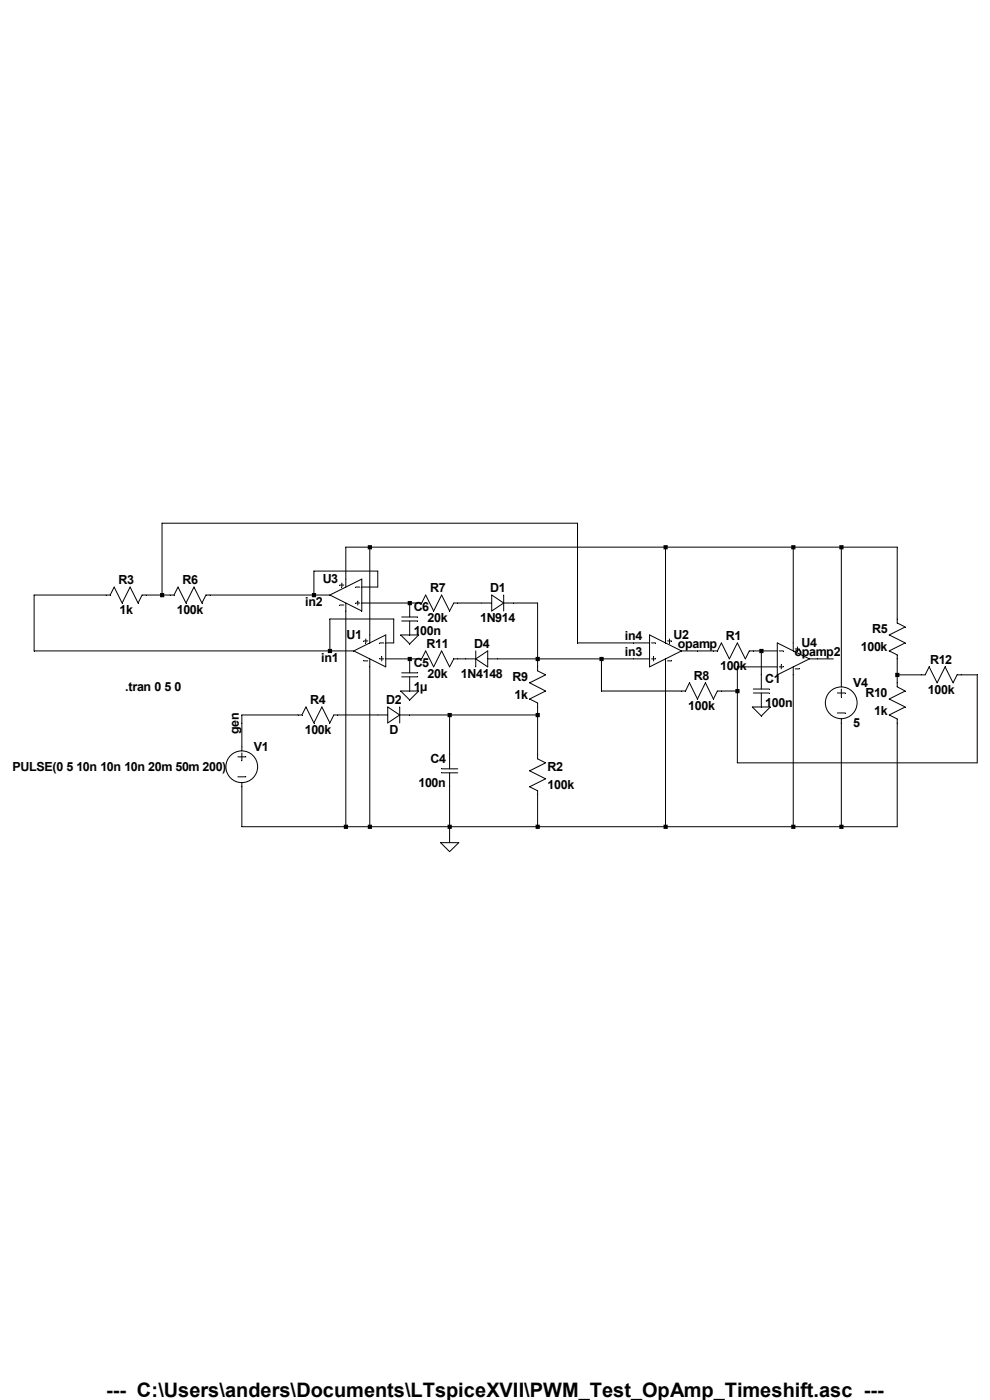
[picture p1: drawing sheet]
<svg xmlns="http://www.w3.org/2000/svg" width="210mm" height="297mm" viewBox="0 0 210 297" stroke-linecap="round" stroke-linejoin="round" font-family="sans-serif">
<g fill="none" stroke="#000" stroke-width=".21">
<path d="M78.4 116.1v20.3M141.2 116.1v20.3M168.3 116.1v22M178.5 116.1v29.6M34.4 126.2v-15.2h88.1v25.4h15.3M70 126.2h-26.3l-.9 1.7-1.7-3.4-1.6 3.4-1.7-3.4-.9 1.7h-6.8l-.8 1.7-1.7-3.4-1.7 3.4-1.7-3.4-.8 1.7h-16.2v11.9h67.9M70 126.2l6.8-3.3v6.7zM72.1 124.1h.8M72.1 128.4h.8M72.5 123.7v.8M73.4 124.5v-8.4h116.9v16.1l1.7 .8-3.4 1.7 3.4 1.7-3.4 1.7 1.7 .8v6.8l1.7 .9-3.4 1.7 3.4 1.7-3.4 1.7 1.7 .8v22.9h-139v-9.3M73.4 127.9v47.5"/>
<path d="M75.1 138.1l6.7-3.4v6.8zM75.5 124.5h.8M75.5 127.9h.8M75.9 127.5v.9M76.8 124.5h3.3v-3.3h-13.5v5M76.8 127.9h12.7l.8-1.7 1.7 3.4 1.7-3.4 1.7 3.4 .9-1.7h8M77.2 136h.8M77.6 135.6v.8M78.4 139.8v35.6M80.6 136.4h.8M80.6 139.8h.8M81 139.4v.8"/>
<path d="M81.8 136.4h1.7v-5.1h-13.5v6.8M81.8 139.8h7.7l.8-1.7 1.7 3.4 1.7-3.4 1.7 3.4 .9-1.7h4.6M85 134.7h3.8l-1.9 1.9zM85.2 130.9h3.4M85.2 131.7h3.4M86.9 127.9v3M86.9 131.7v3M86.9 139.8v2.9M100.9 138.1v3.4M100.9 139.8l2.6-1.7v3.4zM103.5 139.8h34.3M104.3 126.2l2.5 1.7-2.5 1.7z"/>
<path d="M106.8 127.9h7.2v14.4l1.7 .9-3.3 1.7 3.3 1.7-3.3 1.7 1.6 .8v11.9l1.7 .8-3.3 1.7 3.3 1.7-3.3 1.7 1.6 .9v7.6M106.8 126.2v3.4M127.6 139.8v6.8h17.8l.9-1.7 1.7 3.4 1.6-3.4 1.7 3.4 .9-1.7h4.2M137.8 134.7l6.8 3.4-6.8 3.4zM138.2 136.4h.9M138.2 139.8h.9M138.6 139.4v.8M141.2 139.8v35.6M141.6 136h.9M142 135.6v.8M144.6 138.1h7.6l.8-1.7 1.7 3.4 1.7-3.4 1.7 3.4 .9-1.7h5.9M161.5 138.1v8.1"/>
<path d="M164.9 136.4l6.8 3.4-6.8 3.4zM165.3 138.1h.9M168.7 137.7h.9M169.2 137.2v.9M171.7 139.8h5.1M51.3 159.7v1.7M77.2 140.2h.8M82.3 151.7h-11.5l-.8 1.7-1.7-3.4-1.7 3.4-1.7-3.4-.8 1.7h-12.8v7.6M82.3 150l2.5 1.7-2.5 1.7zM84.8 151.7h29.2M84.8 150v3.4M85 146.6h3.8l-1.9 1.9z"/>
<path d="M85.2 142.7h3.4M85.2 143.6h3.4M86.9 143.6v3M95.4 151.7v11.4M141.6 140.2h.9M159.6 150h3.8l-1.9 1.9zM159.8 147h3.4M159.8 146.2h3.4M161.5 147v3M164.9 141.5h-8.5v20.3h50.9v-18.6h-4.3l-.8 1.7-1.7-3.4-1.7 3.4-1.7-3.4-.8 1.7h-6M165.3 141.5h.9M165.7 141.1v.8"/>
<path d="M168.3 141.5v33.9M168.7 141.9h.9M177.6 147h1.7M177.6 151.3h1.7M178.5 146.2v1.7M178.5 152.5v22.9M50.5 160.6h1.7M50.5 164.8h1.7M93.5 178.8h3.8l-1.9 1.9zM93.7 164h3.4M93.7 163.1h3.4M95.4 164v14.8"/>
<circle cx="178.5" cy="149.1" r="3.4"/>
<circle cx="51.3" cy="162.7" r="3.4"/>
</g>
<g fill="#000">
<path d="M95 175h.8v.9h-.8zM113.6 139.4h.9v.9h-.9zM113.6 151.3h.9v.8h-.9zM113.6 175h.9v.9h-.9zM127.2 139.4h.9v.9h-.9zM140.8 115.7h.8v.8h-.8zM140.8 175h.8v.9h-.8zM156 146.2h.9v.9h-.9zM161.1 137.7h.9v.9h-.9zM167.9 115.7h.8v.8h-.8zM167.9 175h.8v.9h-.8zM178.1 115.7h.8v.8h-.8zM178.1 175h.8v.9h-.8zM189.9 142.7h.9v.9h-.9z" fill-rule="evenodd"/>
<path d="M34 125.8h.8v.9h-.8zM66.2 125.8h.9v.9h-.9zM69.6 137.7h.8v.9h-.8zM72.9 175h.9v.9h-.9zM78 115.7h.9v.8h-.9zM78 175h.9v.9h-.9zM86.5 127.5h.9v.9h-.9zM86.5 139.4h.9v.9h-.9zM95 151.3h.8v.8h-.8z" fill-rule="evenodd"/>
</g>
<text font-size="4.2" x="22.5" y="296.3">--- C:\Users\anders\Documents\LTspiceXVII\PWM_Test_OpAmp_Timeshift.asc ---</text>
<g font-size="2.7">
<text x="25.1" y="124">R3</text>
<text x="38.7" y="124">R6</text>
<text x="68.5" y="123.7">U3</text>
<text x="91.2" y="125.6">R7</text>
<text x="104" y="125.6">D1</text>
<text x="25.4" y="130.3">1k</text>
<text x="37.5" y="130.3">100k</text>
<text x="64.7" y="128.6">in2</text>
<text x="87.8" y="129.7">C6</text>
<text x="90.7" y="132">20k</text>
<text x="101.9" y="132">1N914</text>
<text x="73.5" y="135.6">U1</text>
<text x="87.8" y="134.7">100n</text>
<text x="90.5" y="137.5">R11</text>
<text x="100.6" y="137.5">D4</text>
<text x="132.5" y="135.8">in4</text>
<text x="142.9" y="135.6">U2</text>
<text x="143.8" y="137.5">opamp</text>
<text x="154" y="135.8">R1</text>
<text x="170" y="137.3">U4</text>
<text x="185" y="134.3">R5</text>
<text x="68.1" y="140.5">in1</text>
<text x="87.8" y="141.5">C5</text>
<text x="90.7" y="143.8">20k</text>
<text x="97.8" y="143.8">1N4148</text>
<text x="132.5" y="139.2">in3</text>
<text x="152.8" y="142.2">100k</text>
<text x="168.5" y="139.2">opamp2</text>
<text x="182.6" y="138.1">100k</text>
<text x="197.3" y="140.9">R12</text>
<text x="26.5" y="146.6">.tran 0 5 0</text>
<text x="65.8" y="149.4">R4</text>
<text x="81.9" y="149.4">D2</text>
<text x="87.8" y="146.6">1µ</text>
<text x="108.7" y="144.5">R9</text>
<text x="109.1" y="148.3">1k</text>
<text x="147.2" y="144.3">R8</text>
<text x="162.3" y="144.9">C1</text>
<text x="181" y="145.8">V4</text>
<text x="183.6" y="147.9">R10</text>
<text x="196.8" y="147.2">100k</text>
<text x="50.7" y="155.7" transform="rotate(-90 50.7 155.7)">gen</text>
<text x="64.6" y="155.7">100k</text>
<text x="82.6" y="155.7">D</text>
<text x="146" y="150.7">100k</text>
<text x="162.3" y="150">100n</text>
<text x="181" y="154.3">5</text>
<text x="185.4" y="151.7">1k</text>
<text x="53.8" y="159.3">V1</text>
<text x="91.3" y="161.9">C4</text>
<text x="2.7" y="163.7">PULSE(0 5 10n 10n 10n 20m 50m 200)</text>
<text x="88.8" y="167">100n</text>
<text x="116.2" y="163.6">R2</text>
<text x="116.2" y="167.4">100k</text>
</g>
</svg>
